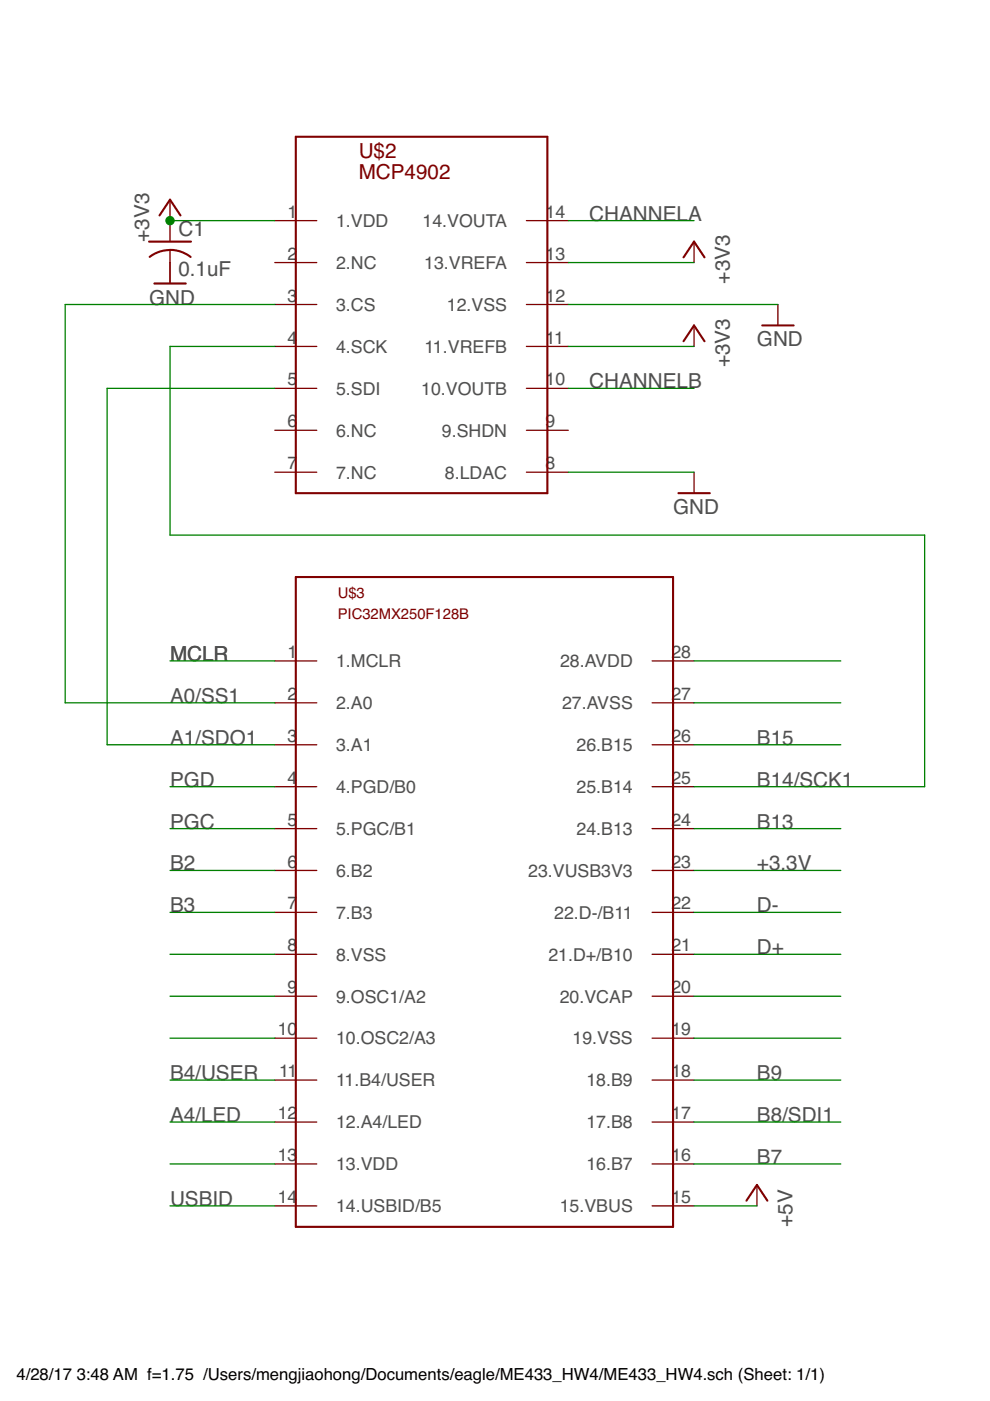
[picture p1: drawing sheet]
<svg xmlns="http://www.w3.org/2000/svg" width="210mm" height="297mm" viewBox="0 0 210 297" stroke-linecap="round" stroke-linejoin="round" font-family="sans-serif">
<g fill="none" stroke="#800000" stroke-width=".28">
<path d="M36 42.3v8.9M36 53v7.1M58.3 46.8h8.9M58.3 55.7h8.9M111.6 46.8h8.9M111.6 55.7h8.9M147.2 51.2v4.5M58.3 64.6h8.9M58.3 73.4h8.9M111.6 64.6h8.9M111.6 73.4h8.9M147.2 69v4.4"/>
<path d="M164.9 64.6v4.4M58.3 82.3h8.9M58.3 91.2h8.9M111.6 82.3h8.9M111.6 91.2h8.9M58.3 100.1h8.9M111.6 100.1h8.9M147.2 100.1v4.5M58.3 140.1h8.9M58.3 149h8.9M58.3 157.9h8.9M138.3 140.1h8.9"/>
<path d="M138.3 149h8.9M138.3 157.9h8.9M58.3 166.8h8.9M58.3 175.7h8.9M138.3 166.8h8.9M138.3 175.7h8.9M58.3 184.6h8.9M58.3 193.4h8.9M138.3 184.6h8.9M138.3 193.4h8.9M58.3 202.3h8.9M58.3 211.2h8.9"/>
<path d="M138.3 202.3h8.9M138.3 211.2h8.9M58.3 220.1h8.9M58.3 229h8.9M58.3 237.9h8.9M138.3 220.1h8.9M138.3 229h8.9M138.3 237.9h8.9M58.3 246.8h8.9M58.3 255.7h8.9M138.3 246.8h8.9M138.3 255.7h8.9"/>
<path d="M160.5 251.2v4.5"/>
</g>
<path d="M62.7 29h53.4v75.6h-53.4zM31.6 51.2h8.9M31.7 54.5a7.1 7.1 0 0 1 8.7 0M33.8 45.7l2.2-3.4 2.3 3.4M144.9 54.6l2.3-3.4 2.2 3.4M32.7 60.1h6.7M144.9 72.3l2.3-3.3 2.2 3.3M161.6 69h6.7M143.8 104.6h6.7M62.7 122.3h80v137.8h-80zM158.3 254.6l2.2-3.4 2.2 3.4" fill="none" stroke="#800000" stroke-width=".44"/>
<g fill="none" stroke="#008000" stroke-width=".28">
<path d="M36 46.8h22.3M120.5 46.8h26.7M120.5 55.7h26.7M58.3 64.6h-44.5v84.4h44.5M58.3 73.4h-22.3v40.1h160v53.3h-48.8M120.5 64.6h44.4M120.5 73.4h26.7M58.3 82.3h-35.6v75.6h35.6M120.5 82.3h26.7M120.5 100.1h26.7M36 140.1h22.3M147.2 140.1h31.1"/>
<path d="M147.2 149h31.1M147.2 157.9h31.1M36 166.8h22.3M36 175.7h22.3M147.2 175.7h31.1M36 184.6h22.3M36 193.4h22.3M147.2 184.6h31.1M147.2 193.4h31.1M36 202.3h22.3M36 211.2h22.3M147.2 202.3h31.1"/>
<path d="M147.2 211.2h31.1M36 220.1h22.3M36 229h22.3M36 237.9h22.3M147.2 220.1h31.1M147.2 229h31.1M147.2 237.9h31.1M36 255.7h22.3M36 246.8h22.3M147.2 255.7h13.3M147.2 246.8h31.1"/>
</g>
<circle cx="36" cy="46.8" r=".89" fill="#008000" stroke="#008000" stroke-width=".21"/>
<g font-size="4.4" fill="#800000">
<text x="76" y="33.5">U$2</text>
<text x="76" y="37.9">MCP4902</text>
</g>
<g font-size="4.4" fill="#505050">
<text x="124.9" y="46.8">CHANNELA</text>
<text x="31.6" y="51.2" transform="rotate(-90 31.6 51.2)">+3V3</text>
<text x="37.8" y="50.1">C1</text>
<text x="37.8" y="58.6">0.1uF</text>
<text x="31.6" y="64.6">GND</text>
<text x="154.7" y="60.1" transform="rotate(-90 154.7 60.1)">+3V3</text>
<text x="154.7" y="77.9" transform="rotate(-90 154.7 77.9)">+3V3</text>
<text x="160.5" y="73.5">GND</text>
<text x="124.9" y="82.3">CHANNELB</text>
<text x="142.7" y="109">GND</text>
<text x="36.1" y="140.1">MCLR</text>
<text x="36.1" y="149">A0/SS1</text>
<text x="36.1" y="157.9">A1/SDO1</text>
<text x="160.5" y="157.9">B15</text>
<text x="36.1" y="166.8">PGD</text>
<text x="160.5" y="166.8">B14/SCK1</text>
<text x="36.1" y="175.7">PGC</text>
<text x="160.5" y="175.7">B13</text>
<text x="36.1" y="184.6">B2</text>
<text x="160.5" y="184.6">+3.3V</text>
<text x="36.1" y="193.5">B3</text>
<text x="160.5" y="193.5">D-</text>
<text x="160.5" y="202.3">D+</text>
<text x="36.1" y="229">B4/USER</text>
<text x="160.5" y="229">B9</text>
<text x="36.1" y="237.9">A4/LED</text>
<text x="160.5" y="237.9">B8/SDI1</text>
<text x="160.5" y="246.8">B7</text>
<text x="36.1" y="255.7">USBID</text>
<text x="168" y="260.1" transform="rotate(-90 168 260.1)">+5V</text>
</g>
<g font-size="3.8" fill="#505050">
<text x="61" y="46.2">1</text>
<text x="115.7" y="46.2">14</text>
<text x="71.2" y="48.1">1.VDD</text>
<text x="89.6" y="48.1">14.VOUTA</text>
<text x="61" y="55.1">2</text>
<text x="71.2" y="57">2.NC</text>
<text x="89.9" y="57">13.VREFA</text>
<text x="115.7" y="55.1">13</text>
<text x="61" y="63.9">3</text>
<text x="71.2" y="65.9">3.CS</text>
<text x="94.7" y="65.9">12.VSS</text>
<text x="115.7" y="63.9">12</text>
<text x="61" y="72.8">4</text>
<text x="71.2" y="74.8">4.SCK</text>
<text x="90" y="74.8">11.VREFB</text>
<text x="115.7" y="72.8">11</text>
<text x="61" y="81.7">5</text>
<text x="71.2" y="83.7">5.SDI</text>
<text x="89.3" y="83.7">10.VOUTB</text>
<text x="115.7" y="81.7">10</text>
<text x="61" y="90.6">6</text>
<text x="71.2" y="92.6">6.NC</text>
<text x="93.7" y="92.6">9.SHDN</text>
<text x="115.7" y="90.6">9</text>
<text x="61" y="99.5">7</text>
<text x="71.2" y="101.5">7.NC</text>
<text x="94.3" y="101.5">8.LDAC</text>
<text x="115.7" y="99.5">8</text>
<text x="61" y="139.5">1</text>
<text x="71.2" y="141.5">1.MCLR</text>
<text x="118.7" y="141.5">28.AVDD</text>
<text x="142.4" y="139.5">28</text>
<text x="61" y="148.4">2</text>
<text x="142.4" y="148.4">27</text>
<text x="71.2" y="150.3">2.A0</text>
<text x="119.2" y="150.3">27.AVSS</text>
<text x="61" y="157.3">3</text>
<text x="71.2" y="159.2">3.A1</text>
<text x="122.2" y="159.2">26.B15</text>
<text x="142.4" y="157.3">26</text>
<text x="61" y="166.2">4</text>
<text x="142.4" y="166.2">25</text>
<text x="71.2" y="168.1">4.PGD/B0</text>
<text x="122.2" y="168.1">25.B14</text>
<text x="61" y="175.1">5</text>
<text x="71.2" y="177">5.PGC/B1</text>
<text x="122.2" y="177">24.B13</text>
<text x="142.4" y="175.1">24</text>
<text x="61" y="183.9">6</text>
<text x="71.2" y="185.9">6.B2</text>
<text x="112" y="185.9">23.VUSB3V3</text>
<text x="142.4" y="183.9">23</text>
<text x="61" y="192.8">7</text>
<text x="71.2" y="194.8">7.B3</text>
<text x="117.5" y="194.8">22.D-/B11</text>
<text x="142.4" y="192.8">22</text>
<text x="61" y="201.7">8</text>
<text x="71.2" y="203.7">8.VSS</text>
<text x="116.3" y="203.7">21.D+/B10</text>
<text x="142.4" y="201.7">21</text>
<text x="61" y="210.6">9</text>
<text x="71.2" y="212.6">9.OSC1/A2</text>
<text x="118.7" y="212.6">20.VCAP</text>
<text x="142.4" y="210.6">20</text>
<text x="58.9" y="219.5">10</text>
<text x="71.2" y="221.5">10.OSC2/A3</text>
<text x="121.4" y="221.5">19.VSS</text>
<text x="142.4" y="219.5">19</text>
<text x="59.2" y="228.4">11</text>
<text x="71.2" y="230.3">11.B4/USER</text>
<text x="124.3" y="230.3">18.B9</text>
<text x="142.4" y="228.4">18</text>
<text x="58.9" y="237.3">12</text>
<text x="71.2" y="239.2">12.A4/LED</text>
<text x="124.3" y="239.2">17.B8</text>
<text x="142.4" y="237.3">17</text>
<text x="58.9" y="246.2">13</text>
<text x="71.2" y="248.1">13.VDD</text>
<text x="124.3" y="248.1">16.B7</text>
<text x="142.4" y="246.2">16</text>
<text x="58.9" y="255.1">14</text>
<text x="71.2" y="257">14.USBID/B5</text>
<text x="118.7" y="257">15.VBUS</text>
<text x="142.4" y="255.1">15</text>
</g>
<g font-size="3.5">
<text x="3.5" y="292.5">4/28/17</text>
<text x="16.3" y="292.5">3:48 AM f=1.75 /Users/mengjiaohong/Documents/eagle/ME433_HW4/ME433_HW4.sch (Sheet: 1/1)</text>
</g>
<g font-size="3.1" fill="#800000">
<text x="71.6" y="126.8">U$3</text>
<text x="71.6" y="131.2">PIC32MX250F128B</text>
</g>
</svg>
